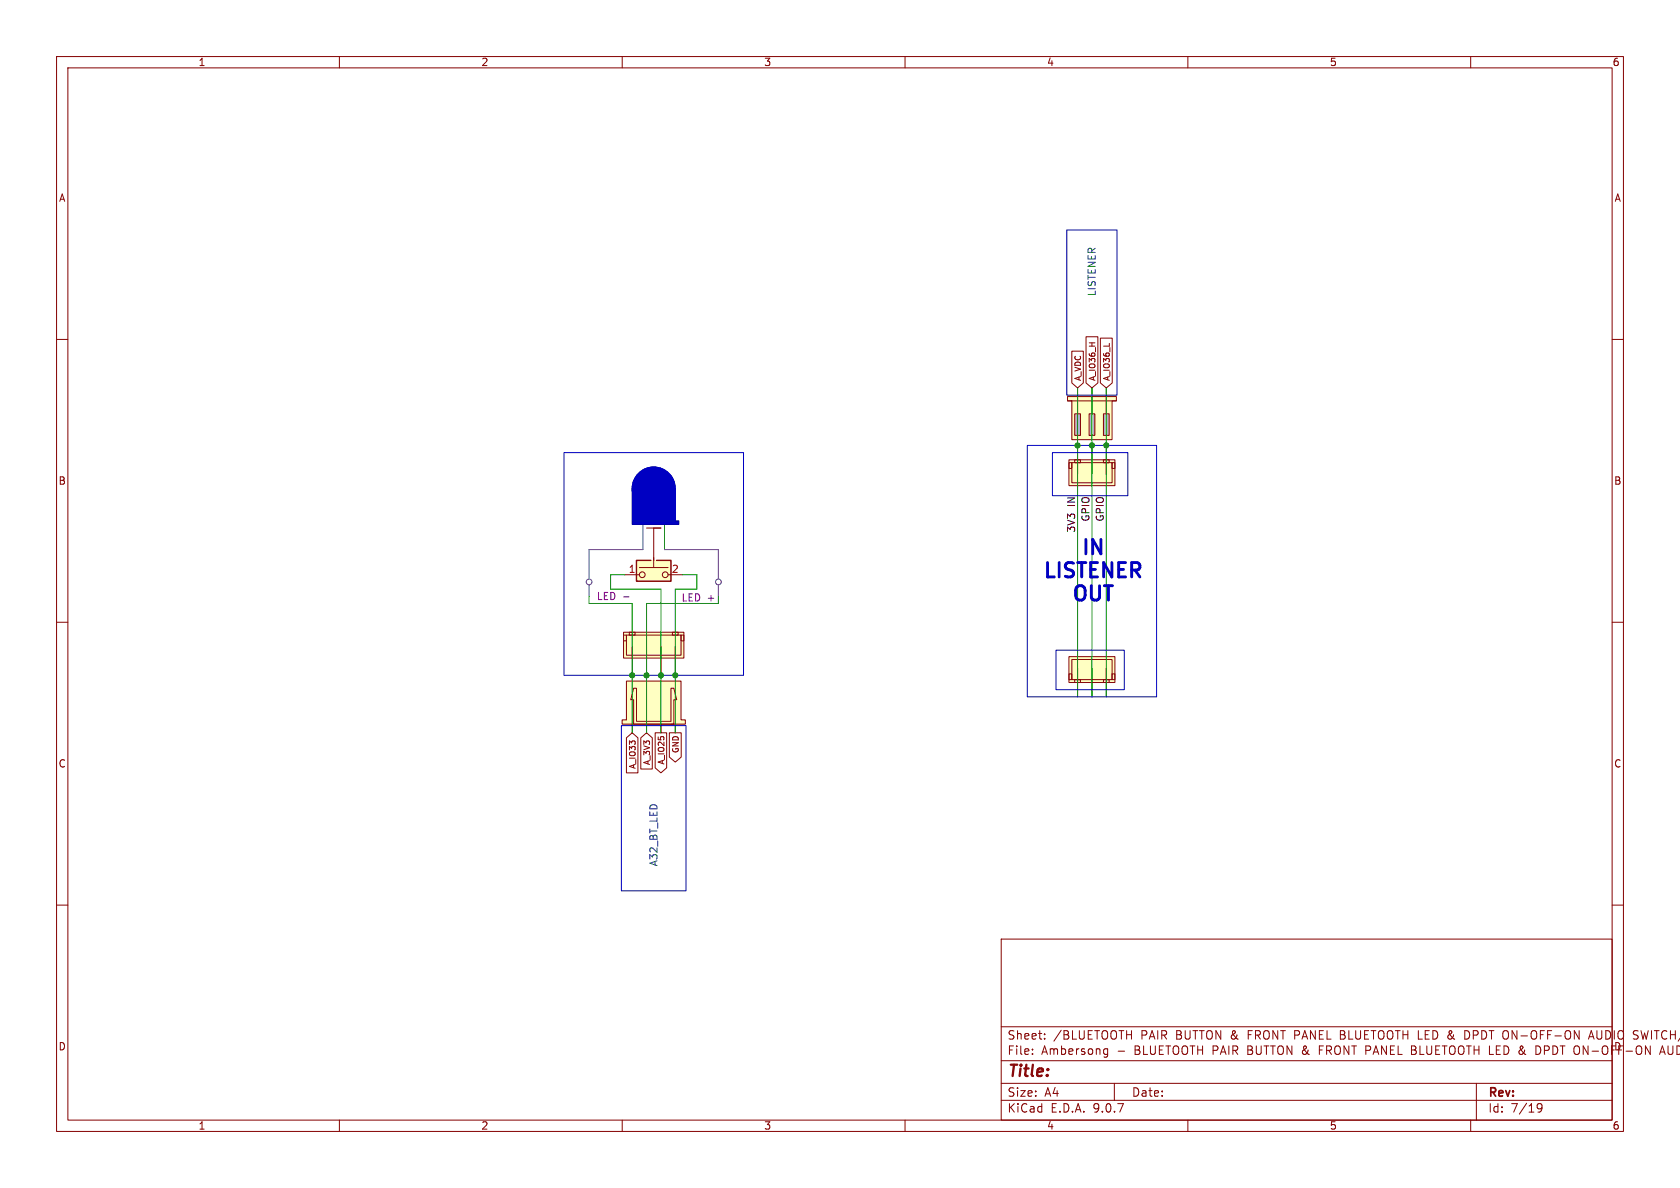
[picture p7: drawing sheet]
(kicad_sch
 (version 20250114)
 (generator "eeschema")
 (generator_version "9.0")
 (paper "A4")
 (lib_symbols
  (symbol "JST_XH_3_PINS_1" (exclude_from_sim no) (in_bom yes) (on_board yes)
   (property "Reference" "U" (at 0 0 0) (effects (font (size 1.27 1.27)) (hide yes)))
   (property "Value" "" (at 0 0 0) (effects (font (size 1.27 1.27))))
   (property "Footprint" "" (at 0 0 0) (effects (font (size 1.27 1.27)) (hide yes)))
   (property "Datasheet" "" (at 0 0 0) (effects (font (size 1.27 1.27)) (hide yes)))
   (property "Description" "" (at 0 0 0) (effects (font (size 1.27 1.27)) (hide yes)))
   (symbol "JST_XH_3_PINS_1_0_1"
    (rectangle (start -4.064 2.032) (end -3.556 1.016) (stroke (width 0) (type default)) (fill (type none)))
    (rectangle (start -3.556 2.032) (end 3.556 -1.524) (stroke (width 0) (type default)) (fill (type none)))
    (rectangle (start -3.048 2.54) (end -2.032 2.032) (stroke (width 0) (type default)) (fill (type none)))
    (rectangle (start 3.048 2.54) (end 2.032 2.032) (stroke (width 0) (type default)) (fill (type none)))
    (rectangle (start 3.556 2.032) (end 4.064 1.016) (stroke (width 0) (type default)) (fill (type none))))
   (symbol "JST_XH_3_PINS_1_1_1"
    (rectangle (start -4.064 2.54) (end 4.064 -2.032) (stroke (width 0) (type solid)) (fill (type color) (color 255 255 194 1)))
    (pin power_in line (at -2.54 5.08 270) (length 5.08) (name "" (effects (font (size 1.27 1.27)))) (number "" (effects (font (size 1.27 1.27)))))
    (pin power_in line (at 0 5.08 270) (length 5.08) (name "" (effects (font (size 1.27 1.27)))) (number "" (effects (font (size 1.27 1.27)))))
    (pin power_in line (at 2.54 5.08 270) (length 5.08) (name "" (effects (font (size 1.27 1.27)))) (number "" (effects (font (size 1.27 1.27))))))
   (embedded_fonts no))
  (symbol "Mine:JST_XH_3_PINS" (exclude_from_sim no) (in_bom yes) (on_board yes)
   (property "Reference" "U" (at 0 0 0) (effects (font (size 1.27 1.27)) (hide yes)))
   (property "Value" "" (at 0 0 0) (effects (font (size 1.27 1.27))))
   (property "Footprint" "" (at 0 0 0) (effects (font (size 1.27 1.27)) (hide yes)))
   (property "Datasheet" "" (at 0 0 0) (effects (font (size 1.27 1.27)) (hide yes)))
   (property "Description" "" (at 0 0 0) (effects (font (size 1.27 1.27)) (hide yes)))
   (symbol "JST_XH_3_PINS_0_1"
    (rectangle (start -4.064 2.032) (end -3.556 1.016) (stroke (width 0) (type default)) (fill (type none)))
    (rectangle (start -3.556 2.032) (end 3.556 -1.524) (stroke (width 0) (type default)) (fill (type none)))
    (rectangle (start -3.048 2.54) (end -2.032 2.032) (stroke (width 0) (type default)) (fill (type none)))
    (rectangle (start 3.048 2.54) (end 2.032 2.032) (stroke (width 0) (type default)) (fill (type none)))
    (rectangle (start 3.556 2.032) (end 4.064 1.016) (stroke (width 0) (type default)) (fill (type none))))
   (symbol "JST_XH_3_PINS_1_1"
    (rectangle (start -4.064 2.54) (end 4.064 -2.032) (stroke (width 0) (type solid)) (fill (type color) (color 255 255 194 1)))
    (pin power_in line (at -2.54 5.08 270) (length 5.08) (name "" (effects (font (size 1.27 1.27)))) (number "" (effects (font (size 1.27 1.27)))))
    (pin power_in line (at 0 5.08 270) (length 5.08) (name "" (effects (font (size 1.27 1.27)))) (number "" (effects (font (size 1.27 1.27)))))
    (pin power_in line (at 2.54 5.08 270) (length 5.08) (name "" (effects (font (size 1.27 1.27)))) (number "" (effects (font (size 1.27 1.27))))))
   (embedded_fonts no))
  (symbol "Mine:JST_XH_3_PINS_JACK" (exclude_from_sim no) (in_bom yes) (on_board yes)
   (property "Reference" "U" (at 0 0 0) (effects (font (size 1.27 1.27)) (hide yes)))
   (property "Value" "" (at 0 0 0) (effects (font (size 1.27 1.27))))
   (property "Footprint" "" (at 0 0 0) (effects (font (size 1.27 1.27)) (hide yes)))
   (property "Datasheet" "" (at 0 0 0) (effects (font (size 1.27 1.27)) (hide yes)))
   (property "Description" "" (at 0 0 0) (effects (font (size 1.27 1.27)) (hide yes)))
   (symbol "JST_XH_3_PINS_JACK_0_1"
    (polyline (pts (xy -4.318 -2.794) (xy 4.318 -2.794)) (stroke (width 0) (type default)) (fill (type none))))
   (symbol "JST_XH_3_PINS_JACK_1_1"
    (polyline (pts (xy -3.556 -2.794) (xy -3.556 4.064) (xy 3.556 4.064) (xy 3.556 -2.794) (xy 4.318 -2.794) (xy 4.318 -3.556) (xy -4.318 -3.556) (xy -4.318 -2.794) (xy -3.556 -2.794)) (stroke (width 0) (type solid)) (fill (type color) (color 255 255 194 1)))
    (rectangle (start -3.048 3.302) (end -2.032 -0.508) (stroke (width 0) (type solid)) (fill (type color) (color 194 194 194 1)))
    (rectangle (start -0.508 3.302) (end 0.508 -0.508) (stroke (width 0) (type solid)) (fill (type color) (color 194 194 194 1)))
    (rectangle (start 2.032 3.302) (end 3.048 -0.508) (stroke (width 0) (type solid)) (fill (type color) (color 194 194 194 1)))
    (pin power_in line (at -2.54 -5.08 90) (length 4.572) (name "" (effects (font (size 1.27 1.27)))) (number "" (effects (font (size 1.27 1.27)))))
    (pin power_in line (at 0 -5.08 90) (length 4.572) (name "" (effects (font (size 1.27 1.27)))) (number "" (effects (font (size 1.27 1.27)))))
    (pin power_in line (at 2.54 -5.08 90) (length 4.572) (name "" (effects (font (size 1.27 1.27)))) (number "" (effects (font (size 1.27 1.27))))))
   (embedded_fonts no))
  (symbol "Mine:JST_XH_4_PINS_JACK_R" (exclude_from_sim no) (in_bom yes) (on_board yes)
   (property "Reference" "U" (at 0 0 0) (effects (font (size 1.27 1.27)) (hide yes)))
   (property "Value" "" (at 0 0 0) (effects (font (size 1.27 1.27))))
   (property "Footprint" "" (at 0 0 0) (effects (font (size 1.27 1.27)) (hide yes)))
   (property "Datasheet" "" (at 0 0 0) (effects (font (size 1.27 1.27)) (hide yes)))
   (property "Description" "" (at 0 0 0) (effects (font (size 1.27 1.27)) (hide yes)))
   (symbol "JST_XH_4_PINS_JACK_R_0_1"
    (polyline (pts (xy 3.048 -1.778) (xy 3.048 4.064) (xy 3.556 4.064) (xy 4.064 2.032) (xy 3.556 2.032) (xy 3.556 -2.286) (xy 3.048 -2.286)) (stroke (width 0) (type default)) (fill (type none)))
    (polyline (pts (xy 3.556 -2.286) (xy -3.556 -2.286) (xy -3.556 2.032) (xy -4.064 2.032) (xy -3.556 4.064) (xy -3.048 4.064) (xy -3.048 -1.778) (xy 3.048 -1.778)) (stroke (width 0) (type default)) (fill (type none))))
   (symbol "JST_XH_4_PINS_JACK_R_1_1"
    (polyline (pts (xy -4.826 -1.524) (xy -4.826 5.334) (xy 4.826 5.334) (xy 4.826 -1.524) (xy 5.588 -1.524) (xy 5.588 -2.286) (xy -5.588 -2.286) (xy -5.588 -1.524) (xy -4.826 -1.524)) (stroke (width 0) (type solid)) (fill (type color) (color 255 255 194 1)))
    (pin power_in line (at -3.81 -3.81 90) (length 1.524) (name "" (effects (font (size 1.27 1.27)))) (number "" (effects (font (size 1.27 1.27)))))
    (pin power_in line (at -1.27 -3.81 90) (length 1.524) (name "" (effects (font (size 1.27 1.27)))) (number "" (effects (font (size 1.27 1.27)))))
    (pin power_in line (at 1.27 -3.81 90) (length 1.524) (name "" (effects (font (size 1.27 1.27)))) (number "" (effects (font (size 1.27 1.27)))))
    (pin power_in line (at 3.81 -3.81 90) (length 1.524) (name "" (effects (font (size 1.27 1.27)))) (number "" (effects (font (size 1.27 1.27))))))
   (embedded_fonts no))
  (symbol "Mine:JST_XH_4_PINS_R" (exclude_from_sim no) (in_bom yes) (on_board yes)
   (property "Reference" "U" (at 0 0 0) (effects (font (size 1.27 1.27)) (hide yes)))
   (property "Value" "" (at 0 0 0) (effects (font (size 1.27 1.27))))
   (property "Footprint" "" (at 0 0 0) (effects (font (size 1.27 1.27)) (hide yes)))
   (property "Datasheet" "" (at 0 0 0) (effects (font (size 1.27 1.27)) (hide yes)))
   (property "Description" "" (at 0 0 0) (effects (font (size 1.27 1.27)) (hide yes)))
   (symbol "JST_XH_4_PINS_R_0_1"
    (rectangle (start -5.334 2.032) (end -4.826 1.016) (stroke (width 0) (type default)) (fill (type none)))
    (rectangle (start -4.826 2.032) (end 4.826 -1.524) (stroke (width 0) (type default)) (fill (type none)))
    (rectangle (start -4.318 2.54) (end -3.302 2.032) (stroke (width 0) (type default)) (fill (type none)))
    (rectangle (start 3.302 2.54) (end 4.318 2.032) (stroke (width 0) (type default)) (fill (type none)))
    (rectangle (start 4.826 2.032) (end 5.334 1.016) (stroke (width 0) (type default)) (fill (type none))))
   (symbol "JST_XH_4_PINS_R_1_1"
    (rectangle (start -5.334 2.54) (end 5.334 -2.032) (stroke (width 0) (type solid)) (fill (type color) (color 255 255 194 1)))
    (pin power_in line (at -3.81 -5.08 90) (length 5.08) (name "" (effects (font (size 1.27 1.27)))) (number "" (effects (font (size 1.27 1.27)))))
    (pin power_in line (at -1.27 -5.08 90) (length 5.08) (name "" (effects (font (size 1.27 1.27)))) (number "" (effects (font (size 1.27 1.27)))))
    (pin power_in line (at 1.27 -5.08 90) (length 5.08) (name "" (effects (font (size 1.27 1.27)))) (number "" (effects (font (size 1.27 1.27)))))
    (pin power_in line (at 3.81 -5.08 90) (length 5.08) (name "" (effects (font (size 1.27 1.27)))) (number "" (effects (font (size 1.27 1.27))))))
   (embedded_fonts no))
  (symbol "SW_Push_Shielded_1"
   (pin_names
    (offset 1.016) (hide yes)) (exclude_from_sim no) (in_bom yes) (on_board yes)
   (property "Reference" "SW1" (at 0 7.62 0) (effects (font (size 1.27 1.27)) (hide yes)))
   (property "Value" "SW_Push_Shielded" (at 0 5.08 0) (effects (font (size 1.27 1.27)) (hide yes)))
   (property "Footprint" "" (at 0 5.08 0) (effects (font (size 1.27 1.27)) (hide yes)))
   (property "Datasheet" "~" (at 0 5.08 0) (effects (font (size 1.27 1.27)) (hide yes)))
   (property "Description" "Generic push-button switch, two contact pins and shield pin(s)" (at 0 0 0) (effects (font (size 1.27 1.27)) (hide yes)))
   (symbol "SW_Push_Shielded_1_0_1"
    (circle (center -2.032 0) (radius 0.508) (stroke (width 0) (type default)) (fill (type none)))
    (polyline (pts (xy 0 1.27) (xy 0 3.048)) (stroke (width 0) (type default)) (fill (type none)))
    (polyline (pts (xy 0.508 2.54) (xy 3.048 2.54) (xy 3.048 -1.143) (xy -3.048 -1.143) (xy -3.048 2.54) (xy -0.508 2.54)) (stroke (width -0.0254) (type default)) (fill (type none)))
    (polyline (pts (xy 0.508 2.54) (xy 3.048 2.54) (xy 3.048 -1.143) (xy -3.048 -1.143) (xy -3.048 2.54) (xy -0.508 2.54)) (stroke (width 0.254) (type default)) (fill (type none)))
    (circle (center 2.032 0) (radius 0.508) (stroke (width 0) (type default)) (fill (type none)))
    (polyline (pts (xy 2.54 1.27) (xy -2.54 1.27)) (stroke (width 0) (type default)) (fill (type none)))
    (pin passive line (at -5.08 0 0) (length 2.54) (name "1" (effects (font (size 1.27 1.27)))) (number "1" (effects (font (size 1.27 1.27)))))
    (pin passive line (at 5.08 0 180) (length 2.54) (name "2" (effects (font (size 1.27 1.27)))) (number "2" (effects (font (size 1.27 1.27))))))
   (symbol "SW_Push_Shielded_1_1_1"
    (rectangle (start -3.048 2.54) (end 3.048 -1.27) (stroke (width -0.0254) (type default)) (fill (type background))))
   (embedded_fonts no)))
 (rectangle
  (start 111.76 86.36)
  (end 119.38 92.075)
  (stroke (width 0) (type solid))
  (fill (type color) (color 0 0 194 1)))
 (rectangle
  (start 188.595 40.64)
  (end 197.485 69.85)
  (stroke (width 0) (type default))
  (fill (type none)))
 (rectangle
  (start 186.055 80.01)
  (end 199.39 87.63)
  (stroke (width 0) (type default))
  (fill (type none)))
 (rectangle
  (start 99.695 80.01)
  (end 131.445 119.38)
  (stroke (width 0) (type default))
  (fill (type none)))
 (rectangle
  (start 186.69 114.935)
  (end 198.755 121.92)
  (stroke (width 0) (type default))
  (fill (type none)))
 (rectangle
  (start 181.61 78.74)
  (end 204.47 123.19)
  (stroke (width 0) (type default))
  (fill (type none)))
 (rectangle
  (start 109.855 128.27)
  (end 121.285 157.48)
  (stroke (width 0) (type default))
  (fill (type none)))
 (circle
  (center 115.57 86.36)
  (radius 3.81)
  (stroke (width 0) (type solid))
  (fill (type color) (color 0 0 194 1)))
 (rectangle
  (start 111.76 92.075)
  (end 120.015 92.71)
  (stroke (width 0) (type solid) (color 0 0 132 1))
  (fill (type color) (color 0 0 194 1)))
 (text "IN\nLISTENER\nOUT"
  (exclude_from_sim no)
  (at 193.294 101.092 0)
  (effects (font (size 2.54 2.54) (thickness 0.508)
    (bold yes))))
 (junction
  (at 119.38 119.38)
  (diameter 0)
  (color 0 0 0 0))
 (junction
  (at 111.76 119.38)
  (diameter 0)
  (color 0 0 0 0))
 (junction
  (at 195.58 78.74)
  (diameter 0)
  (color 0 0 0 0))
 (junction
  (at 193.04 78.74)
  (diameter 0)
  (color 0 0 0 0))
 (junction
  (at 116.84 119.38)
  (diameter 0)
  (color 0 0 0 0))
 (junction
  (at 114.3 119.38)
  (diameter 0)
  (color 0 0 0 0))
 (junction
  (at 190.5 78.74)
  (diameter 0)
  (color 0 0 0 0))
 (polyline
  (pts (xy 117.475 92.71) (xy 117.475 97.155))
  (stroke (width 0) (type solid) (color 72 72 72 1)))
 (wire
  (pts (xy 110.49 101.6) (xy 107.95 101.6))
  (stroke (width 0) (type default)))
 (polyline
  (pts (xy 117.475 97.155) (xy 127 97.155))
  (stroke (width 0) (type solid) (color 72 72 72 1)))
 (wire
  (pts (xy 107.95 104.14) (xy 116.84 104.14))
  (stroke (width 0) (type default)))
 (wire
  (pts (xy 111.76 119.38) (xy 111.76 129.54))
  (stroke (width 0) (type default)))
 (wire
  (pts (xy 190.5 68.58) (xy 190.5 78.74))
  (stroke (width 0) (type default)))
 (polyline
  (pts (xy 113.665 92.71) (xy 113.665 97.155))
  (stroke (width 0) (type solid) (color 72 72 72 1)))
 (wire
  (pts (xy 107.95 101.6) (xy 107.95 104.14))
  (stroke (width 0) (type default)))
 (wire
  (pts (xy 193.04 78.74) (xy 193.04 123.19))
  (stroke (width 0) (type default)))
 (wire
  (pts (xy 120.65 101.6) (xy 123.19 101.6))
  (stroke (width 0) (type default)))
 (wire
  (pts (xy 104.14 105.41) (xy 104.14 106.68))
  (stroke (width 0) (type default)))
 (wire
  (pts (xy 119.38 119.38) (xy 119.38 104.14))
  (stroke (width 0) (type default)))
 (wire
  (pts (xy 123.19 104.14) (xy 123.19 101.6))
  (stroke (width 0) (type default)))
 (polyline
  (pts (xy 104.14 97.155) (xy 113.665 97.155))
  (stroke (width 0) (type solid) (color 72 72 72 1)))
 (wire
  (pts (xy 190.5 78.74) (xy 190.5 123.19))
  (stroke (width 0) (type default)))
 (polyline
  (pts (xy 114.3 93.345) (xy 116.84 93.345))
  (stroke (width 0) (type solid) (color 132 0 0 1)))
 (wire
  (pts (xy 104.14 106.68) (xy 111.76 106.68))
  (stroke (width 0) (type default)))
 (wire
  (pts (xy 119.38 119.38) (xy 119.38 129.54))
  (stroke (width 0) (type default)))
 (wire
  (pts (xy 116.84 119.38) (xy 116.84 129.54))
  (stroke (width 0) (type default)))
 (wire
  (pts (xy 119.38 104.14) (xy 123.19 104.14))
  (stroke (width 0) (type default)))
 (wire
  (pts (xy 127 106.68) (xy 114.3 106.68))
  (stroke (width 0) (type default)))
 (wire
  (pts (xy 127 105.41) (xy 127 106.68))
  (stroke (width 0) (type default)))
 (polyline
  (pts (xy 115.57 99.06) (xy 115.57 93.345))
  (stroke (width 0) (type solid) (color 132 0 0 1)))
 (polyline
  (pts (xy 104.14 97.155) (xy 104.14 102.235))
  (stroke (width 0) (type solid) (color 72 72 72 1)))
 (wire
  (pts (xy 116.84 104.14) (xy 116.84 119.38))
  (stroke (width 0) (type default)))
 (wire
  (pts (xy 193.04 68.58) (xy 193.04 78.74))
  (stroke (width 0) (type default)))
 (wire
  (pts (xy 195.58 68.58) (xy 195.58 78.74))
  (stroke (width 0) (type default)))
 (polyline
  (pts (xy 115.57 93.345) (xy 116.84 93.345))
  (stroke (width 0) (type solid) (color 132 0 0 1)))
 (wire
  (pts (xy 114.3 119.38) (xy 114.3 129.54))
  (stroke (width 0) (type default)))
 (polyline
  (pts (xy 127 97.155) (xy 127 102.235))
  (stroke (width 0) (type solid) (color 72 72 72 1)))
 (wire
  (pts (xy 111.76 106.68) (xy 111.76 119.38))
  (stroke (width 0) (type default)))
 (wire
  (pts (xy 195.58 78.74) (xy 195.58 123.19))
  (stroke (width 0) (type default)))
 (wire
  (pts (xy 114.3 119.38) (xy 114.3 106.68))
  (stroke (width 0) (type default)))
 (label "GPIO"
  (at 195.58 87.63 270)
  (effects (font (size 1.27 1.27)) (justify right bottom)))
 (label "3V3 IN"
  (at 190.5 87.63 270)
  (effects (font (size 1.27 1.27)) (justify right bottom)))
 (label "GPIO"
  (at 193.04 87.63 270)
  (effects (font (size 1.27 1.27)) (justify right bottom)))
 (global_label "A_IO33"
  (shape input)
  (at 111.76 129.54 270)
  (fields_autoplaced yes)
  (effects (font (size 1.016 1.016)) (justify right))
  (property "Intersheetrefs" "${INTERSHEET_REFS}" (at 111.76 137.0563 90) (effects (font (size 1.27 1.27)) (justify right) (hide yes))))
 (global_label "A_IO36_L"
  (shape input)
  (at 195.58 68.58 90)
  (fields_autoplaced yes)
  (effects (font (size 1.016 1.016) (thickness 0.1588)) (justify left))
  (property "Intersheetrefs" "${INTERSHEET_REFS}" (at 195.58 59.3081 90) (effects (font (size 1.27 1.27)) (justify left) (hide yes))))
 (global_label "A_IO25"
  (shape output)
  (at 116.84 129.54 270)
  (fields_autoplaced yes)
  (effects (font (size 1.016 1.016)) (justify right))
  (property "Intersheetrefs" "${INTERSHEET_REFS}" (at 116.84 137.0563 90) (effects (font (size 1.27 1.27)) (justify right) (hide yes))))
 (global_label "A_IO36_H"
  (shape input)
  (at 193.04 68.58 90)
  (fields_autoplaced yes)
  (effects (font (size 1.016 1.016) (thickness 0.1588)) (justify left))
  (property "Intersheetrefs" "${INTERSHEET_REFS}" (at 193.04 59.0662 90) (effects (font (size 1.27 1.27)) (justify left) (hide yes))))
 (global_label "A_3V3"
  (shape input)
  (at 114.3 129.54 270)
  (fields_autoplaced yes)
  (effects (font (size 1.016 1.016)) (justify right))
  (property "Intersheetrefs" "${INTERSHEET_REFS}" (at 114.3 136.379 90) (effects (font (size 1.27 1.27)) (justify right) (hide yes))))
 (global_label "A_VDC"
  (shape input)
  (at 190.5 68.58 90)
  (fields_autoplaced yes)
  (effects (font (size 1.016 1.016)) (justify left))
  (property "Intersheetrefs" "${INTERSHEET_REFS}" (at 190.5 61.6442 90) (effects (font (size 1.27 1.27)) (justify left) (hide yes))))
 (global_label "GND"
  (shape output)
  (at 119.38 129.54 270)
  (fields_autoplaced yes)
  (effects (font (size 1.016 1.016) (thickness 0.1588)) (justify right))
  (property "Intersheetrefs" "${INTERSHEET_REFS}" (at 119.38 135.1833 90) (effects (font (size 1.27 1.27)) (justify right) (hide yes))))
 (netclass_flag ""
  (length 2.54)
  (shape round)
  (at 127 105.41 0)
  (effects (font (size 1.27 1.27)) (justify left bottom))
  (property "Netclass" "LED +" (at 120.396 105.664 0) (effects (font (size 1.27 1.27)) (justify left)))
  (property "Component Class" "" (at -91.44 204.47 0) (effects (font (size 1.27 1.27)
    (italic yes)))))
 (netclass_flag ""
  (length 2.54)
  (shape round)
  (at 104.14 105.41 0)
  (effects (font (size 1.27 1.27)) (justify left bottom))
  (property "Netclass" "LED -" (at 105.41 105.41 0) (effects (font (size 1.27 1.27)) (justify left)))
  (property "Component Class" "" (at -114.3 204.47 0) (effects (font (size 1.27 1.27)
    (italic yes)))))
 (symbol
  (lib_id "Mine:JST_XH_4_PINS_JACK_R")
  (at 115.57 125.73 0)
  (unit 1)
  (exclude_from_sim no)
  (in_bom yes)
  (on_board yes)
  (dnp no)
  (property "Reference" "A32_BT_LED" (at 115.57 147.574 90) (effects (font (size 1.27 1.27))))
  (property "Value" "~" (at 121.92 124.2059 0) (effects (font (size 1.27 1.27)) (justify left) (hide yes)))
  (property "Footprint" "" (at 115.57 125.73 0) (effects (font (size 1.27 1.27)) (hide yes)))
  (property "Datasheet" "" (at 115.57 125.73 0) (effects (font (size 1.27 1.27)) (hide yes)))
  (property "Description" "" (at 115.57 125.73 0) (effects (font (size 1.27 1.27)) (hide yes)))
  (pin "")
  (pin "")
  (pin "")
  (pin ""))
 (symbol
  (lib_id "Mine:JST_XH_4_PINS_R")
  (at 115.57 114.3 0)
  (unit 1)
  (exclude_from_sim no)
  (in_bom yes)
  (on_board yes)
  (dnp no)
  (fields_autoplaced yes)
  (property "Reference" "U36" (at 115.57 114.3 0) (effects (font (size 1.27 1.27)) (hide yes)))
  (property "Value" "~" (at 121.92 114.0459 0) (effects (font (size 1.27 1.27)) (justify left) (hide yes)))
  (property "Footprint" "" (at 115.57 114.3 0) (effects (font (size 1.27 1.27)) (hide yes)))
  (property "Datasheet" "" (at 115.57 114.3 0) (effects (font (size 1.27 1.27)) (hide yes)))
  (property "Description" "" (at 115.57 114.3 0) (effects (font (size 1.27 1.27)) (hide yes)))
  (pin "")
  (pin "")
  (pin "")
  (pin ""))
 (symbol
  (lib_id "Mine:JST_XH_3_PINS_JACK")
  (at 193.04 73.66 0)
  (mirror x)
  (unit 1)
  (exclude_from_sim no)
  (in_bom yes)
  (on_board yes)
  (dnp no)
  (property "Reference" "LISTENER" (at 193.04 48.006 90) (effects (font (size 1.27 1.27))))
  (property "Value" "~" (at 198.12 73.9141 0) (effects (font (size 1.27 1.27)) (justify left) (hide yes)))
  (property "Footprint" "" (at 193.04 73.66 0) (effects (font (size 1.27 1.27)) (hide yes)))
  (property "Datasheet" "" (at 193.04 73.66 0) (effects (font (size 1.27 1.27)) (hide yes)))
  (property "Description" "" (at 193.04 73.66 0) (effects (font (size 1.27 1.27)) (hide yes)))
  (pin "")
  (pin "")
  (pin ""))
 (symbol
  (lib_name "SW_Push_Shielded_1")
  (lib_id "Switch:SW_Push_Shielded")
  (at 115.57 101.6 0)
  (unit 1)
  (exclude_from_sim no)
  (in_bom yes)
  (on_board yes)
  (dnp no)
  (fields_autoplaced yes)
  (property "Reference" "SW4" (at 115.57 93.98 0) (effects (font (size 1.27 1.27)) (hide yes)))
  (property "Value" "SW_Push_Shielded" (at 115.57 96.52 0) (effects (font (size 1.27 1.27)) (hide yes)))
  (property "Footprint" "" (at 115.57 96.52 0) (effects (font (size 1.27 1.27)) (hide yes)))
  (property "Datasheet" "~" (at 115.57 96.52 0) (effects (font (size 1.27 1.27)) (hide yes)))
  (property "Description" "Generic push-button switch, two contact pins and shield pin(s)" (at 115.57 101.6 0) (effects (font (size 1.27 1.27)) (hide yes)))
  (pin "1")
  (pin "2"))
 (symbol
  (lib_id "Mine:JST_XH_3_PINS")
  (at 193.04 83.82 0)
  (unit 1)
  (exclude_from_sim no)
  (in_bom yes)
  (on_board yes)
  (dnp no)
  (fields_autoplaced yes)
  (property "Reference" "U43" (at 193.04 83.82 0) (effects (font (size 1.27 1.27)) (hide yes)))
  (property "Value" "~" (at 198.12 83.5659 0) (effects (font (size 1.27 1.27)) (justify left) (hide yes)))
  (property "Footprint" "" (at 193.04 83.82 0) (effects (font (size 1.27 1.27)) (hide yes)))
  (property "Datasheet" "" (at 193.04 83.82 0) (effects (font (size 1.27 1.27)) (hide yes)))
  (property "Description" "" (at 193.04 83.82 0) (effects (font (size 1.27 1.27)) (hide yes)))
  (pin "")
  (pin "")
  (pin ""))
 (symbol
  (lib_name "JST_XH_3_PINS_1")
  (lib_id "Mine:JST_XH_3_PINS")
  (at 193.04 118.11 0)
  (mirror x)
  (unit 1)
  (exclude_from_sim no)
  (in_bom yes)
  (on_board yes)
  (dnp no)
  (property "Reference" "U44" (at 193.04 118.11 0) (effects (font (size 1.27 1.27)) (hide yes)))
  (property "Value" "~" (at 198.12 118.3641 0) (effects (font (size 1.27 1.27)) (justify left) (hide yes)))
  (property "Footprint" "" (at 193.04 118.11 0) (effects (font (size 1.27 1.27)) (hide yes)))
  (property "Datasheet" "" (at 193.04 118.11 0) (effects (font (size 1.27 1.27)) (hide yes)))
  (property "Description" "" (at 193.04 118.11 0) (effects (font (size 1.27 1.27)) (hide yes)))
  (pin "")
  (pin "")
  (pin "")))
